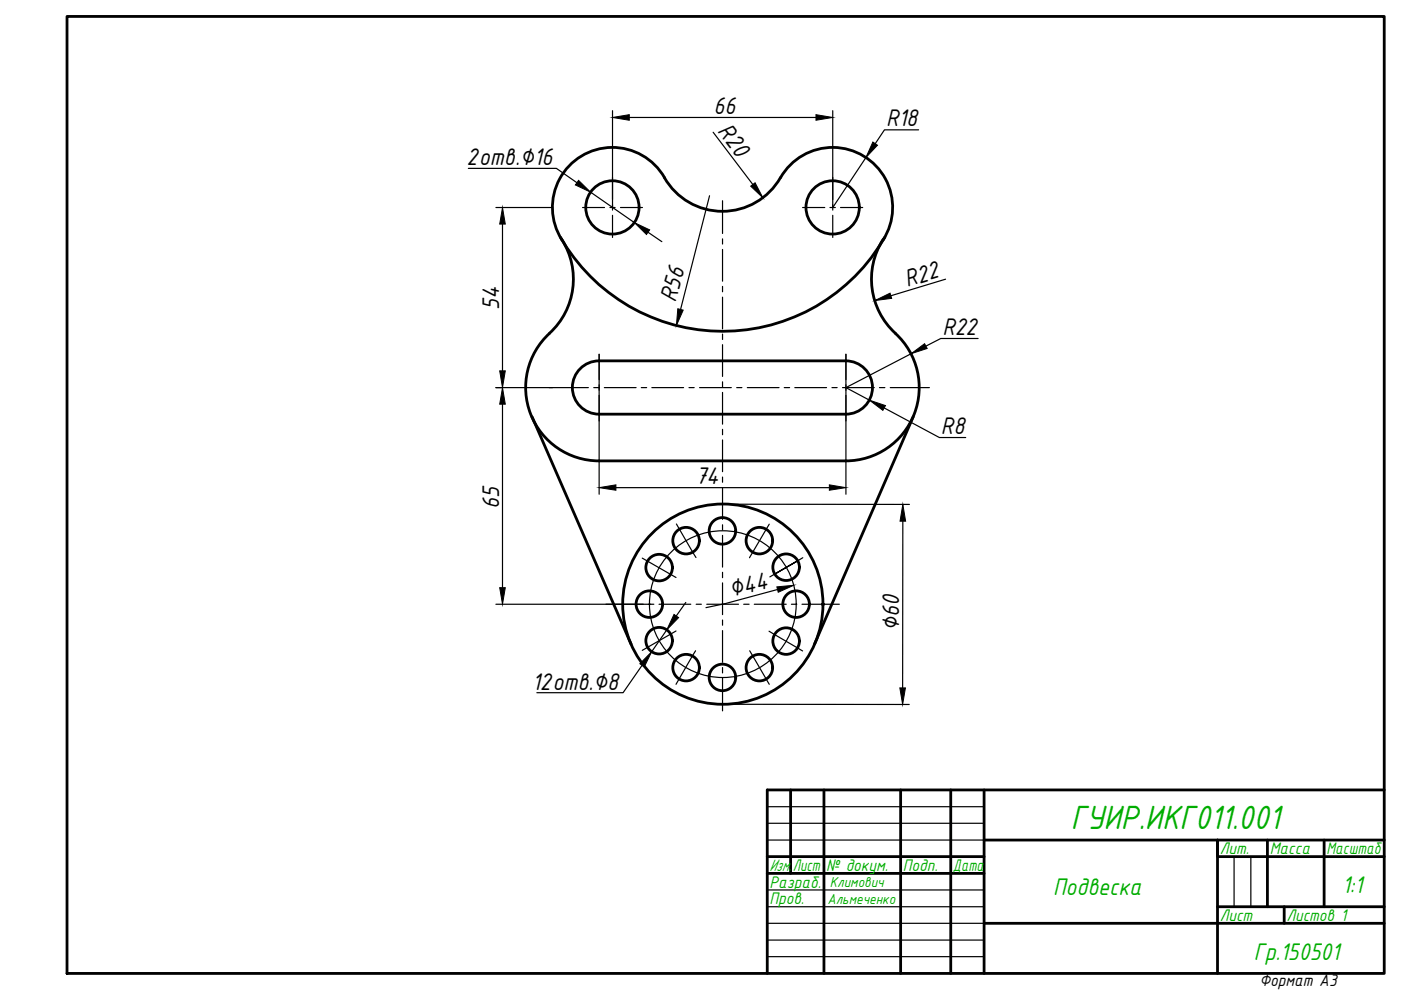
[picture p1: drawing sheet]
<svg xmlns="http://www.w3.org/2000/svg" width="297mm" height="210mm" viewBox="0 0 297 210" stroke-linecap="round" stroke-linejoin="round" font-family="sans-serif">
<!-- layer: 0 -->
<g fill="none" stroke="#000" stroke-width=".59">
<path d="M14.2 3.5h279.3v202.9h-279.3zM118.8 50.3a39.6 39.6 0 0 0 68.8 0M119.1 50.8a15.6 15.6 0 0 1-2.6 19.9M119.1 50.8a12.8 12.8 0 0 1 4.7-18 12.8 12.8 0 0 1 17.7 5.9 14.2 14.2 0 0 0 24-1 12.7 12.7 0 0 1 17.6-4.6 12.7 12.7 0 0 1 4.2 17.7M187.2 50.8a15.6 15.6 0 0 0 2.6 19.9M116.5 70.7a15.6 15.6 0 0 0-4 17.1 15.6 15.6 0 0 0 14.5 9.9M127 76.5a5.7 5.7 0 0 0-5.6 5.7 5.7 5.7 0 0 0 5.6 5.6M127 76.5h52.4M179.3 76.5a5.7 5.7 0 0 1 5.7 5.7 5.7 5.7 0 0 1-5.7 5.6M189.8 70.7a15.6 15.6 0 0 1 4 17.1 15.6 15.6 0 0 1-14.5 9.9M112.8 88.4l21 48.2M127 87.8h52.4"/>
<path d="M127 97.7h52.4M193.6 88.4l-20.9 48.1M167.6 167.5v17.7M174.7 167.5v38.9M191 167.5v38.9M201.6 167.5v38.9M208.6 167.5v38.9M208.6 178.1h84.9M268.7 178.1v14.1M280.7 178.1v14.1M293.5 167.5h-130.8v38.9M162.7 181.6h45.9"/>
<path d="M162.7 185.2h45.9M208.6 195.8h84.9M258.1 192.2h35.4M272.3 192.2v3.6M293.5 181.6h-35.4v-3.5v28.3"/>
<circle cx="129.8" cy="44" r="5.7"/>
<circle cx="176.5" cy="44" r="5.7"/>
<circle cx="145.5" cy="114.6" r="2.82"/>
<circle cx="153.2" cy="112.6" r="2.82"/>
<circle cx="161" cy="114.6" r="2.82"/>
<circle cx="137.7" cy="128.1" r="2.82"/>
<circle cx="139.7" cy="135.8" r="2.82"/>
<circle cx="139.7" cy="120.3" r="2.82"/>
<circle cx="153.3" cy="128.1" r="21.2"/>
<circle cx="166.7" cy="120.3" r="2.82"/>
<circle cx="166.7" cy="135.9" r="2.82"/>
<circle cx="168.8" cy="128.1" r="2.82"/>
<circle cx="145.5" cy="141.6" r="2.82"/>
<circle cx="153.2" cy="143.6" r="2.82"/>
<circle cx="161" cy="141.6" r="2.82"/>
</g>
<g fill="none" stroke="#000" stroke-width=".25">
<path d="M162.7 171h45.9M162.7 174.6h45.9M162.7 178.1h45.9M162.7 188.7h45.9M162.7 192.2h45.9M162.7 199.3h45.9M162.7 195.8h45.9M261.6 181.6v10.6M265.2 181.6v10.6M162.7 202.8h45.9"/>
<circle cx="153.3" cy="128.1" r="15.6"/>
</g>
<g fill="none" stroke="#000" stroke-width=".25">
<path d="M129.9 37.6v4.7M176.6 37.6v4.7M123.5 44h4.7M129.3 44h1.1M129.9 43.4v1.1M129.9 45.6v4.7M131.6 44h4.6M153.2 42.6v6.9M153.2 50.6v1.1M153.2 52.9v6.7M170.2 44h4.7M176 44h1.1"/>
<path d="M176.6 43.4v1.1M176.6 45.6v4.7M178.2 44h4.7M127 75.1v7.6M153.2 60.7v1.2M153.2 63v6.7M153.2 70.8v1.2M153.2 73.1v6.7M179.4 75.1v7.6M116.4 82.2h8.3M125.9 82.2h1.1M127 83.8v5.5"/>
<path d="M128.1 82.2h6.8M136 82.2h1.1M138.2 82.2h6.7M146.1 82.2h1.1M148.3 82.2h6.8M153.2 81v1.1M153.2 83.2v6.7M153.2 91v1.2M153.2 93.3v6.7M156.2 82.2h1.1M158.4 82.2h6.8M166.3 82.2h1.1"/>
<path d="M168.5 82.2h6.7M176.4 82.2h1.1M178.6 82.2h6.8M179.4 83.8v5.5M186.5 82.2h1.1M188.8 82.2h8.2M136.2 118.3l7.1 4.1M143.4 111.1l4.2 7.1M153.2 101.1v1.1M153.2 103.4v6.7M153.2 111.3v1.1M153.2 113.5v6.7"/>
<path d="M163.1 111.1l-4.2 7.2M170.2 118.3l-7 4M171.6 117.4h.1M128.5 128.1h7.9M137.5 128.1h1.1M139.7 128.1h6.8M143.3 133.8l-7.1 4.1M147.5 138l-4.2 7.1M147.6 128.1h1.1M149.8 128.1h6.8M153.2 128.1h.1M153.2 121.3v1.2"/>
<path d="M153.2 123.6v6.7M153.2 131.5v1.1M153.2 133.7v6.7M153.2 128l.1 .1M157.7 128.1h1.1M158.9 138l4.2 7.1M159.9 128.1h6.8M163.1 133.8l7.1 4.2M167.8 128.1h1.1M170 128.1h8M153.2 141.5v1.2M153.2 143.8v6.9"/>
</g>
<!-- layer: 0 -->
<circle cx="174.5" cy="128.1" r=".25" fill="#000" stroke="#000" stroke-width=".21"/>
<g fill="none" stroke="#000" stroke-width=".25">
<path d="M99.3 35.7h18.7l4.3 3M129.9 23.5v20.5M133.4 24.9h39.6M151.2 28l8.4 11.1M176.6 23.5v20.5l7-10.6M194.8 27.5h-7.3l-1.9 3M105.1 44h12.1M106.5 47.5v31.1M125.2 40.7l9.3 6.5M137.4 49.2l2.9 2M150.4 41.5l-6.1 24.1M200.5 59.2l-11.6 3.5"/>
<path d="M193.2 75l-13.8 7.2M207.4 71.8h-7.9l-3.2 1.6M105.1 82.2h12.1M106.5 85.7v38.9M127 82.2v22.6M179.4 82.2v22.6M179.4 82.2l4.9 2.7M187.5 86.5l11.7 6.3h5.6M130.6 103.4h45.2M153.3 106.9h39.5M191.4 110.5v35.4M105.1 128.1h32.9"/>
<path d="M141.4 133.5l-3.2 4.7M145.4 127.7l-2 2.9M164.9 125l-11.2 3-4 .8M136.1 141.1l-4 5.8h-18.3M153.2 149.3l39.6 .1"/>
</g>
<g fill="#000" stroke="#000" stroke-width=".21">
<path d="M122.7 38.2l2.5 2.5-3.2-1.5zM129.9 24.9l3.5-.6v1.2zM159.2 39.5l.9-.8 1.6 3.2zM173 24.3l3.6 .6-3.6 .6zM185.1 30.1l.9 .7-2.4 2.6zM106.5 44l.6 3.5h-1.2zM134.5 47.2l3.2 1.5-.6 1zM105.9 78.6h1.2l-.6 3.6zM143.7 65.5l1.2 .3-1.5 3.2zM185.5 63.7l3.2-1.5 .3 1.1zM193.2 75l2.8-2.1 .6 1zM106.5 82.2l.6 3.5h-1.2z"/>
<path d="M184.3 84.9l3.4 1.1-.5 1zM127 103.4l3.6-.6v1.1zM175.8 102.8l3.6 .6-3.6 .5zM191.4 106.9l.6 3.6h-1.2zM105.9 124.6h1.2l-.6 3.5zM142.9 130.3l1 .7-2.5 2.5zM164.7 124.4l3.6-.3-3.3 1.5zM138.2 138.2l-1.6 3.2-.9-.7zM190.8 145.9h1.2l-.6 3.5z"/>
</g>
<text font-size="7.7" fill="#00ad00" x="227.1" y="175.7">ГУИР.ИКГ011.001</text>
<g font-size="5.5">
<text x="151.3" y="24.2">66</text>
<text x="152" y="27.9" transform="rotate(53 152 27.9)">R20</text>
<text x="187.9" y="26.8">R18</text>
<text x="98.9" y="35">2отв.∅16</text>
<text x="105.8" y="65.7" transform="rotate(-90 105.8 65.7)">54</text>
<text x="143.2" y="64.1" transform="rotate(-74 143.2 64.1)">R56</text>
<text x="192.3" y="60.9" transform="rotate(-17 192.3 60.9)">R22</text>
<text x="199.8" y="71">R22</text>
<text x="199.5" y="92">R8</text>
<text x="105.8" y="107.9" transform="rotate(-90 105.8 107.9)">65</text>
<text x="147.4" y="102.6">74</text>
<text x="155" y="126.6" transform="rotate(-14 155 126.6)">∅44</text>
<text x="190.7" y="133.8" transform="rotate(-90 190.7 133.8)">∅60</text>
<text x="112.8" y="146.2">12отв.∅8</text>
</g>
<g font-size="5.5" fill="#00ad00">
<text x="223.3" y="189.7">Подвеска</text>
<text x="284.6" y="189.2">1:1</text>
<text x="265.8" y="203.6">Гр.150501</text>
</g>
<g font-size="3.8" fill="#00ad00">
<text x="163.1" y="184.7">Изм.</text>
<text x="168.1" y="184.7">Лист</text>
<text x="175.2" y="184.7">№ докум.</text>
<text x="191.4" y="184.7">Подп.</text>
<text x="202" y="184.7">Дата</text>
<text x="258.6" y="181.2">Лит.</text>
<text x="269.2" y="181.2">Масса</text>
<text x="281.2" y="181.2">Масштаб</text>
<text x="163.1" y="188.2">Разраб.</text>
<text x="163.1" y="191.7">Пров.</text>
<text x="258.6" y="195.3">Лист</text>
<text x="272.7" y="195.3">Листов 1</text>
</g>
<text font-size="3.8" x="267" y="209.1">Формат А3</text>
<g font-size="3.3" fill="#00ad00">
<text x="175.4" y="191.7">Альмеченко</text>
<text x="175.9" y="188.1">Климович</text>
</g>
</svg>
